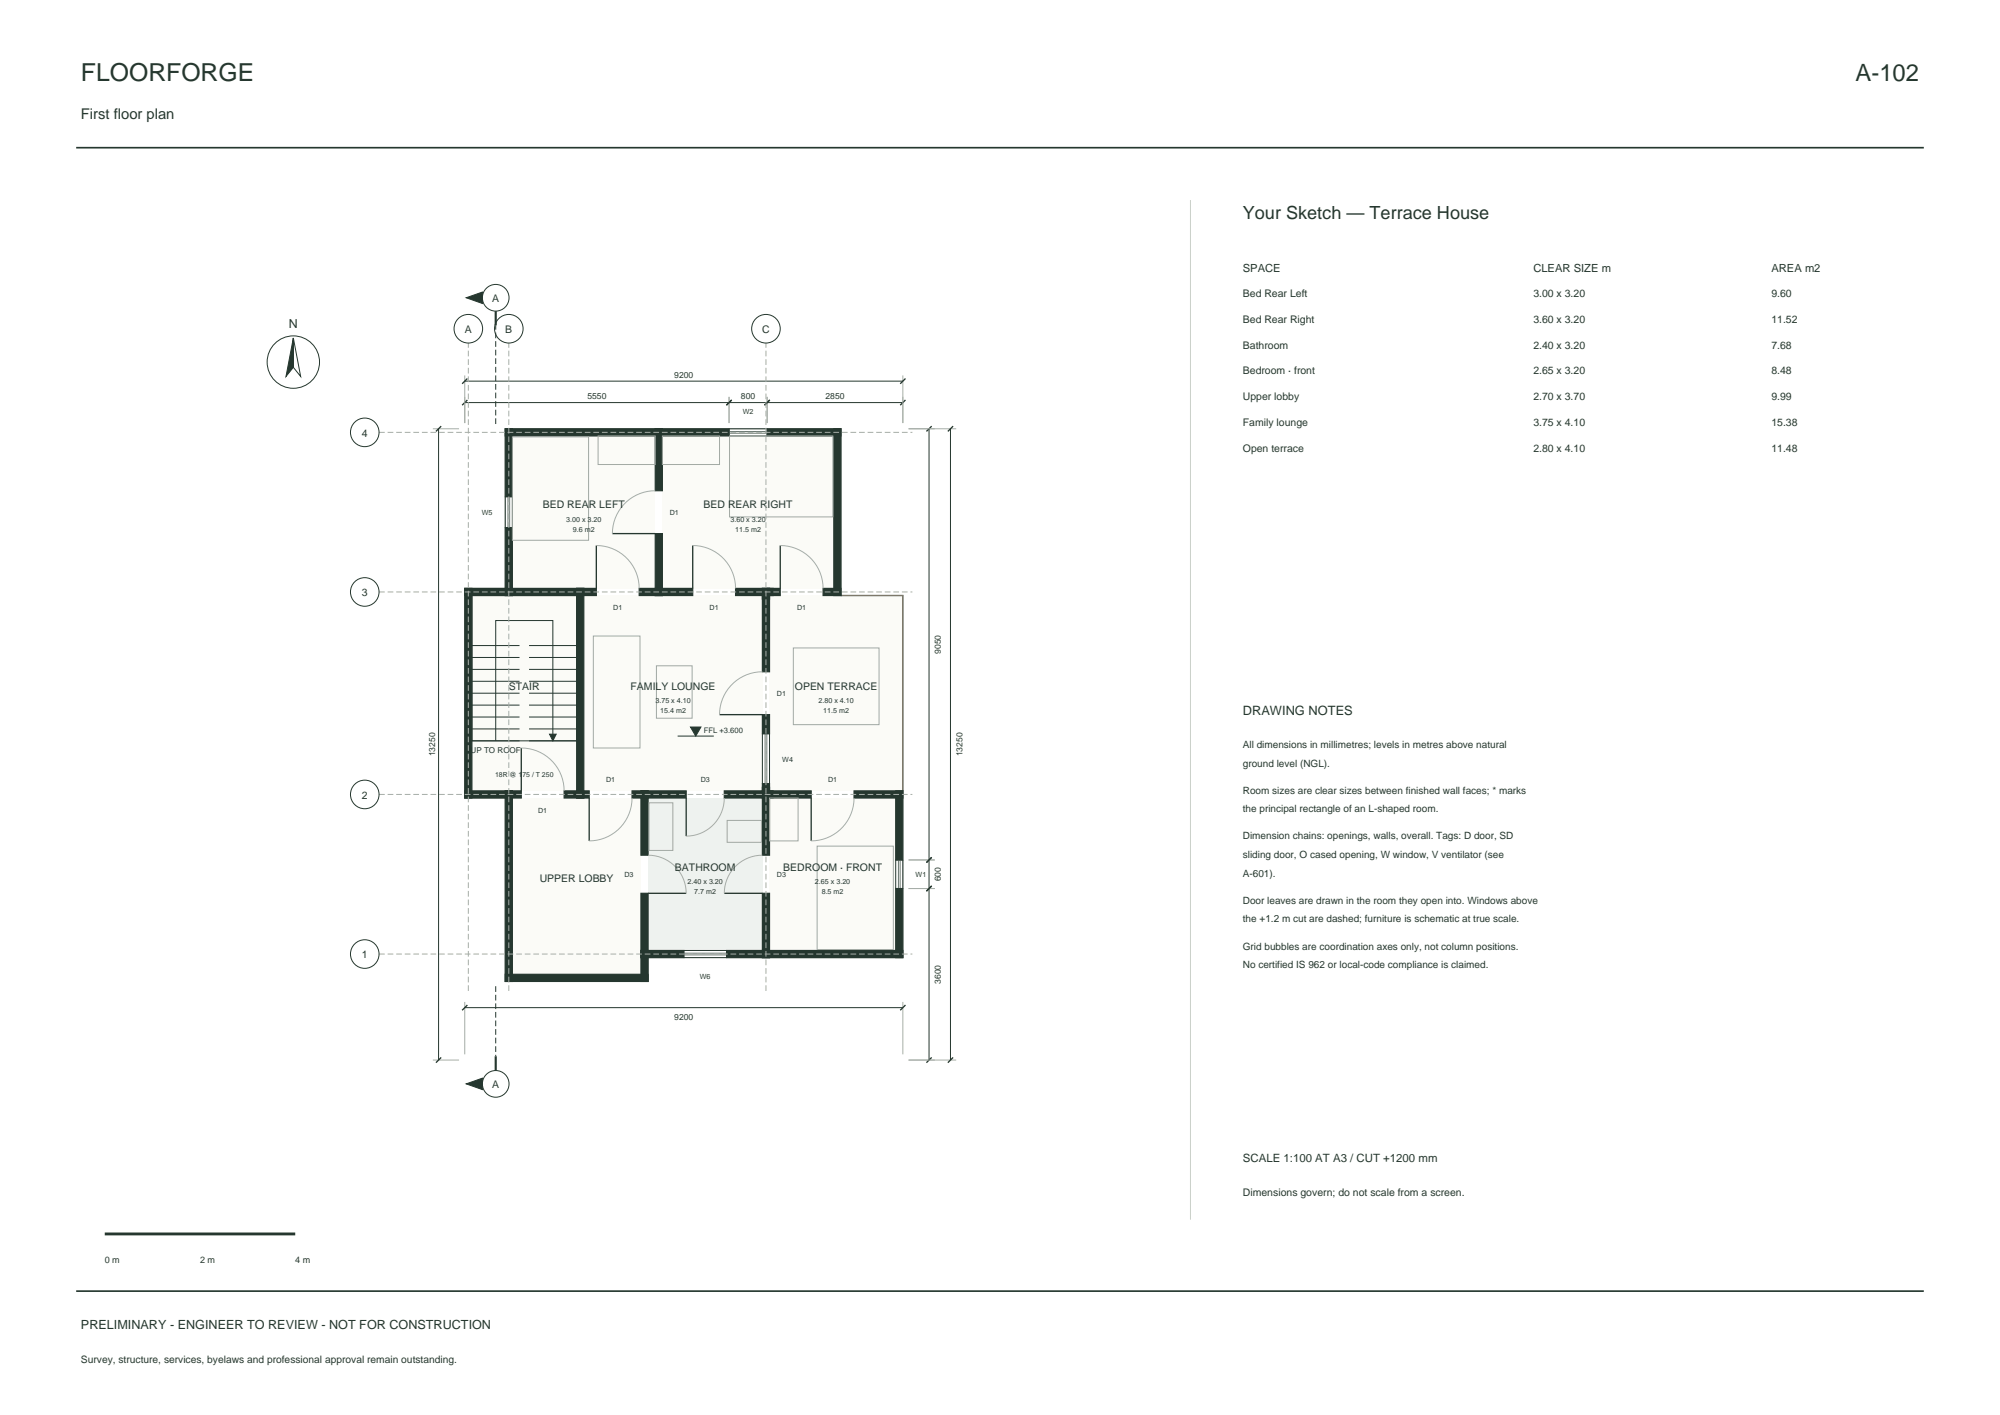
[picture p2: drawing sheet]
<svg xmlns="http://www.w3.org/2000/svg" width="420mm" height="297mm" viewBox="0 0 420 297" stroke-linecap="round" stroke-linejoin="round" font-family="sans-serif">
<path d="M16 31h388M16 271h388" fill="none" stroke="#25372f" stroke-width=".35"/>
<g fill="#fbfbf7">
<path d="M107.6 91.5h30v32h-30z" fill-rule="evenodd"/>
<path d="M139.1 91.5h36v32h-36z" fill-rule="evenodd"/>
</g>
<path d="M136.1 167.5h24v32h-24z" fill-rule="evenodd" fill="#eef2ef"/>
<g fill="#fbfbf7">
<path d="M161.6 167.5h26.5v32h-26.5z" fill-rule="evenodd"/>
<path d="M107.6 167.5h27v37h-27z" fill-rule="evenodd"/>
<path d="M122.6 125h37.5v41h-37.5z" fill-rule="evenodd"/>
<path d="M99.1 125h22v41h-22z" fill-rule="evenodd"/>
<path d="M161.6 125h28v41h-28z" fill-rule="evenodd"/>
</g>
<g fill="none" stroke="#a8afa4" stroke-width=".21">
<path d="M97.6 78.8v10M189.6 78.8v10M90.9 90h5.5M106.1 90h70.5v35h13v76h-53.5v5h-30v-38.5h-8.5v-44h8.5zM153.1 83.3v5.5M161.1 83.3v5.5M190.8 90h10M125.2 114.5a9 9 0 0 1 9 9M137.6 103a9 9 0 0 0-9 9M145.5 114.5a9 9 0 0 1 9 9M163.9 114.5a9 9 0 0 1 9 9M109.5 157a9 9 0 0 1 9 9"/>
<path d="M160.1 141a9 9 0 0 0-9 9M132.7 167.5a9 9 0 0 1-9 9M136.1 179.5a8 8 0 0 1 8 8M152.1 167.5a8 8 0 0 1-8 8M160.1 179.5a8 8 0 0 0-8 8M179.4 167.5a9 9 0 0 1-9 9M190.8 186.5h5.5M190.8 180.5h5.5M97.6 210.3v11M189.6 210.3v11M90.9 222.5h5.5M190.8 222.5h10"/>
</g>
<g fill="none" stroke="#25372f" stroke-width=".21">
<path d="M61.6 70.9l1.5 8.1-1.5-1.9zM92.1 90v132.5M97.6 84.5h92M97.6 80h92M153.1 90h8v1.5h-8zM195.1 90v132.5M199.6 90v132.5M106.1 104.2h1.5v6.5h-1.5zM99.1 125h22v30.5h-22zM99.1 138h10M99.1 135.5h10M111.1 138h10"/>
<path d="M111.1 135.5h10M99.1 155.5h10M99.1 153h10M99.1 150.5h10M99.1 148h10M99.1 145.5h10M99.1 143h10M99.1 140.5h10M104.1 155.5v-25.3h12v25.3M111.1 155.5h10M111.1 153h10M111.1 150.5h10"/>
<path d="M111.1 148h10M111.1 145.5h10M111.1 143h10M111.1 140.5h10M142.3 154.5h7.6M160.1 154h1.5v10.5h-1.5zM143.6 199.5h9v1.5h-9zM188.1 180.5h1.5v6h-1.5zM97.6 211.5h92"/>
<circle cx="61.6" cy="76" r="5.5"/>
<circle cx="98.3" cy="69" r="3"/>
<circle cx="104.1" cy="62.5" r="2.8"/>
<circle cx="106.8" cy="69" r="3"/>
<circle cx="160.8" cy="69" r="3"/>
<circle cx="76.6" cy="90.7" r="3"/>
<circle cx="76.6" cy="124.2" r="3"/>
<circle cx="76.6" cy="166.7" r="3"/>
<circle cx="76.6" cy="200.2" r="3"/>
<circle cx="104.1" cy="227.5" r="2.8"/>
</g>
<path d="M176.6 125h13v41" fill="none" stroke="#9e653f" stroke-width=".3"/>
<g fill="#25372f" stroke="#25372f" stroke-width=".25">
<path d="M97.6 123.5h1.5v44h-1.5z" fill-rule="evenodd"/>
<path d="M97.6 166h10v1.5h-10z" fill-rule="evenodd"/>
<path d="M97.6 123.5h10v1.5h-10z" fill-rule="evenodd"/>
<path d="M106.1 166h1.5v40h-1.5z" fill-rule="evenodd"/>
<path d="M106.1 204.5h30v1.5h-30z" fill-rule="evenodd"/>
<path d="M118.5 166h4.1v1.5h-4.1z" fill-rule="evenodd"/>
<path d="M106.1 166h3.4v1.5h-3.4z" fill-rule="evenodd"/>
<path d="M106.1 90h1.5v14.2h-1.5z" fill-rule="evenodd"/>
<path d="M106.1 110.7h1.5v14.3h-1.5z" fill-rule="evenodd"/>
<path d="M106.1 123.5h16.5v1.5h-16.5z" fill-rule="evenodd"/>
<path d="M106.1 90h33v1.5h-33z" fill-rule="evenodd"/>
<path d="M121.1 123.5h1.5v44h-1.5z" fill-rule="evenodd"/>
<path d="M132.7 166h3.4v1.5h-3.4z" fill-rule="evenodd"/>
<path d="M121.1 166h2.6v1.5h-2.6z" fill-rule="evenodd"/>
<path d="M134.2 123.5h4.9v1.5h-4.9z" fill-rule="evenodd"/>
<path d="M121.1 123.5h4.1v1.5h-4.1z" fill-rule="evenodd"/>
<path d="M134.6 199.5h1.5v6.5h-1.5z" fill-rule="evenodd"/>
<path d="M134.6 166h1.5v13.5h-1.5z" fill-rule="evenodd"/>
<path d="M134.6 187.5h1.5v13.5h-1.5z" fill-rule="evenodd"/>
<path d="M152.6 199.5h9v1.5h-9z" fill-rule="evenodd"/>
<path d="M134.6 199.5h9v1.5h-9z" fill-rule="evenodd"/>
<path d="M152.1 166h9.5v1.5h-9.5z" fill-rule="evenodd"/>
<path d="M134.6 166h9.5v1.5h-9.5z" fill-rule="evenodd"/>
<path d="M137.6 90h1.5v13h-1.5z" fill-rule="evenodd"/>
<path d="M137.6 112h1.5v13h-1.5z" fill-rule="evenodd"/>
<path d="M154.5 123.5h7.1v1.5h-7.1z" fill-rule="evenodd"/>
<path d="M137.6 123.5h7.9v1.5h-7.9z" fill-rule="evenodd"/>
<path d="M161.1 90h15.5v1.5h-15.5z" fill-rule="evenodd"/>
<path d="M137.6 90h15.5v1.5h-15.5z" fill-rule="evenodd"/>
<path d="M160.1 166h1.5v13.5h-1.5z" fill-rule="evenodd"/>
<path d="M160.1 187.5h1.5v13.5h-1.5z" fill-rule="evenodd"/>
<path d="M160.1 199.5h29.5v1.5h-29.5z" fill-rule="evenodd"/>
<path d="M160.1 165.2h1.5v2.3h-1.5z" fill-rule="evenodd"/>
<path d="M160.1 124.3h1.5v16.7h-1.5z" fill-rule="evenodd"/>
<path d="M160.1 150h1.5v4h-1.5z" fill-rule="evenodd"/>
<path d="M160.1 164.5h1.5v2.3h-1.5z" fill-rule="evenodd"/>
<path d="M160.1 123.5h1.5v2.2h-1.5z" fill-rule="evenodd"/>
<path d="M160.1 166h2.2v1.5h-2.2z" fill-rule="evenodd"/>
<path d="M179.4 166h10.2v1.5h-10.2z" fill-rule="evenodd"/>
<path d="M160.9 166h9.5v1.5h-9.5z" fill-rule="evenodd"/>
<path d="M160.1 123.5h2.2v1.5h-2.2z" fill-rule="evenodd"/>
<path d="M172.9 123.5h3.7v1.5h-3.7z" fill-rule="evenodd"/>
<path d="M160.9 123.5h3v1.5h-3z" fill-rule="evenodd"/>
<path d="M175.1 90h1.5v35h-1.5z" fill-rule="evenodd"/>
<path d="M188.1 166h1.5v14.5h-1.5z" fill-rule="evenodd"/>
<path d="M188.1 186.5h1.5v14.5h-1.5z" fill-rule="evenodd"/>
</g>
<g fill="none" stroke="#25372f" stroke-width=".28">
<path d="M98.2 79.4l-1.1 1.1M190.1 79.4l-1 1.1M92.6 89.5l-1.1 1.1M98.2 83.9l-1.1 1.2M153.6 83.9l-1 1.2M161.7 83.9l-1.1 1.2M190.1 83.9l-1 1.2M195.6 89.5l-1.1 1.1M200.1 89.5l-1.1 1.1M125.2 114.5v9M128.6 112h9M145.5 114.5v9"/>
<path d="M163.9 114.5v9M109.5 157v9M151.1 150h9M123.7 167.5v9M144.1 167.5v8M170.4 167.5v9M195.6 179.9l-1.1 1.1M136.1 187.5h8M152.1 187.5h8M195.6 185.9l-1.1 1.1M98.2 210.9l-1.1 1.2M190.1 210.9l-1 1.2"/>
<path d="M92.6 221.9l-1.1 1.2M195.6 221.9l-1.1 1.2M200.1 221.9l-1.1 1.2"/>
</g>
<path d="M153.1 90.6h8M153.1 90.9h8M106.7 104.2v6.5M107 104.2v6.5M160.7 154v10.5M161 154v10.5M188.7 180.5v6M189 180.5v6M143.6 200.4h9M143.6 200.1h9" fill="none" stroke="#5f7d78" stroke-width=".21"/>
<g fill="#25372f" stroke="#25372f" stroke-width=".21">
<path d="M115.4 154.1h1.4l-.7 1.4z"/>
<path d="M145 152.6h2.2l-1.1 1.9z"/>
<path d="M97.9 227.5l3.4-1.2v2.4z"/>
<path d="M97.9 62.5l3.4-1.2v2.4z"/>
<path d="M61.6 70.9v6.2l-1.5 1.9z"/>
</g>
<path d="M107.6 91.7h16v21.7h-16zM125.6 91.5h12v6h-12zM139.1 91.5h12v6h-12zM153.2 91.5h21.7v17h-21.7zM124.6 133.5h9.8v23.5h-9.8zM137.8 139.8h7.5v11h-7.5zM166.6 136h18v16.1h-18zM136.3 168.5h5v10h-5zM152.7 172.2h7.2v4.6h-7.2zM161.6 167.5h6v9h-6zM171.6 177.6h16v21.7h-16z" fill="none" stroke="#a3aaa1" stroke-width=".21"/>
<path d="M79.6 90.7h112M79.6 124.3h112M79.6 166.8h112M79.6 200.2h112M98.4 208v-136M106.9 208v-136M160.9 208v-136" fill="none" stroke="#a8afa4" stroke-width=".21" stroke-dasharray="1.2 .6" stroke-linecap="butt"/>
<path d="M104.1 89v-20.7M104.1 207v14.7" fill="none" stroke="#25372f" stroke-width=".21" stroke-dasharray="1.2 .6" stroke-linecap="butt"/>
<path d="M104.1 65.3v3M104.1 221.7v3" fill="none" stroke="#25372f" stroke-width=".45"/>
<path d="M250 42v214" fill="none" stroke="#c9d0c7" stroke-width=".21"/>
<path d="M22 259h40" fill="none" stroke="#25372f" stroke-width=".6"/>
<text font-size="5.2" fill="#25372f" x="17" y="17">FLOORFORGE</text>
<text font-size="5" fill="#25372f" x="389.7" y="17">A-102</text>
<text font-size="3.8" fill="#25372f" x="261" y="46">Your Sketch — Terrace House</text>
<text font-size="3.1" fill="#25372f" x="17" y="25">First floor plan</text>
<text font-size="2.7" fill="#25372f" x="261" y="150">DRAWING NOTES</text>
<g font-size="2.6" fill="#25372f">
<text x="60.7" y="68.8">N</text>
<text x="17" y="279">PRELIMINARY - ENGINEER TO REVIEW - NOT FOR CONSTRUCTION</text>
</g>
<text font-size="2.4" fill="#25372f" x="261" y="244">SCALE 1:100 AT A3 / CUT +1200 mm</text>
<g font-size="2.3" fill="#25372f">
<text x="261" y="57">SPACE</text>
<text x="322" y="57">CLEAR SIZE m</text>
<text x="372" y="57">AREA m2</text>
</g>
<g font-size="2.2" fill="#25372f">
<text x="103.4" y="63.3">A</text>
<text x="261" y="62.4">Bed Rear Left</text>
<text x="322" y="62.4">3.00 x 3.20</text>
<text x="372" y="62.4">9.60</text>
<text x="97.6" y="69.9">A</text>
<text x="106.1" y="69.9">B</text>
<text x="160.1" y="69.9">C</text>
<text x="261" y="67.8">Bed Rear Right</text>
<text x="322" y="67.8">3.60 x 3.20</text>
<text x="372" y="67.8">11.52</text>
<text x="261" y="73.2">Bathroom</text>
<text x="322" y="73.2">2.40 x 3.20</text>
<text x="372" y="73.2">7.68</text>
<text x="261" y="78.6">Bedroom · front</text>
<text x="322" y="78.6">2.65 x 3.20</text>
<text x="372" y="78.6">8.48</text>
<text x="261" y="84">Upper lobby</text>
<text x="261" y="89.4">Family lounge</text>
<text x="322" y="84">2.70 x 3.70</text>
<text x="322" y="89.4">3.75 x 4.10</text>
<text x="372" y="84">9.99</text>
<text x="372" y="89.4">15.38</text>
<text x="76" y="91.7">4</text>
<text x="261" y="94.8">Open terrace</text>
<text x="322" y="94.8">2.80 x 4.10</text>
<text x="372" y="94.8">11.48</text>
<text x="114" y="106.7">BED REAR LEFT</text>
<text x="147.7" y="106.7">BED REAR RIGHT</text>
<text x="76" y="125.1">3</text>
<text x="106.9" y="144.7">STAIR</text>
<text x="132.4" y="144.7">FAMILY LOUNGE</text>
<text x="166.9" y="144.7">OPEN TERRACE</text>
<text x="76" y="167.7">2</text>
<text x="113.3" y="185.2">UPPER LOBBY</text>
<text x="141.7" y="182.7">BATHROOM</text>
<text x="164.5" y="182.7">BEDROOM · FRONT</text>
<text x="76" y="201.1">1</text>
<text x="103.4" y="228.4">A</text>
<text x="261" y="251">Dimensions govern; do not scale from a screen.</text>
</g>
<g font-size="2.1" fill="#25372f">
<text x="261" y="157">All dimensions in millimetres; levels in metres above natural</text>
<text x="261" y="160.9">ground level (NGL).</text>
<text x="261" y="166.6">Room sizes are clear sizes between finished wall faces; * marks</text>
<text x="261" y="170.5">the principal rectangle of an L-shaped room.</text>
<text x="261" y="176.2">Dimension chains: openings, walls, overall. Tags: D door, SD</text>
<text x="261" y="180.1">sliding door, O cased opening, W window, V ventilator (see</text>
<text x="261" y="184">A-601).</text>
<text x="261" y="189.7">Door leaves are drawn in the room they open into. Windows above</text>
<text x="261" y="193.6">the +1.2 m cut are dashed; furniture is schematic at true scale.</text>
<text x="261" y="199.3">Grid bubbles are coordination axes only, not column positions.</text>
<text x="261" y="203.2">No certified IS 962 or local-code compliance is claimed.</text>
<text x="17" y="286">Survey, structure, services, byelaws and professional approval remain outstanding.</text>
</g>
<g font-size="1.9" fill="#25372f">
<text x="22" y="265">0 m</text>
<text x="42" y="265">2 m</text>
<text x="62" y="265">4 m</text>
</g>
<g font-size="1.8" fill="#25372f">
<text x="123.3" y="83.8">5550</text>
<text x="141.6" y="79.3">9200</text>
<text x="155.6" y="83.8">800</text>
<text x="173.3" y="83.8">2850</text>
<text x="197.6" y="137.3" transform="rotate(-90 197.6 137.3)">9050</text>
<text x="91.4" y="158.8" transform="rotate(-90 91.4 158.8)">13250</text>
<text x="202.1" y="158.8" transform="rotate(-90 202.1 158.8)">13250</text>
<text x="197.6" y="185" transform="rotate(-90 197.6 185)">600</text>
<text x="197.6" y="206.5" transform="rotate(-90 197.6 206.5)">3600</text>
<text x="141.6" y="214">9200</text>
</g>
<text font-size="1.7" fill="#25372f" x="98.8" y="158.1">UP TO ROOF</text>
<text font-size="1.6" fill="#25372f" x="147.8" y="153.9">FFL +3.600</text>
<g font-size="1.5" fill="#25372f">
<text x="156" y="86.8">W2</text>
<text x="101.2" y="108.1">W5</text>
<text x="118.9" y="109.5">3.00 x 3.20</text>
<text x="120.3" y="111.6">9.6 m2</text>
<text x="140.6" y="108.1">D1</text>
<text x="153.4" y="109.5">3.60 x 3.20</text>
<text x="154.4" y="111.6">11.5 m2</text>
<text x="128.8" y="128.1">D1</text>
<text x="149" y="128.1">D1</text>
<text x="167.4" y="128.1">D1</text>
<text x="137.6" y="147.5">3.75 x 4.10</text>
<text x="138.6" y="149.6">15.4 m2</text>
<text x="163.1" y="146.1">D1</text>
<text x="171.9" y="147.5">2.80 x 4.10</text>
<text x="172.9" y="149.6">11.5 m2</text>
<text x="164.3" y="159.8">W4</text>
<text x="127.3" y="164.1">D1</text>
<text x="147.1" y="164.1">D3</text>
<text x="173.9" y="164.1">D1</text>
<text x="113" y="170.6">D1</text>
<text x="131.1" y="184.1">D3</text>
<text x="144.4" y="185.5">2.40 x 3.20</text>
<text x="163.1" y="184.1">D3</text>
<text x="171.1" y="185.5">2.65 x 3.20</text>
<text x="192.3" y="184.1">W1</text>
<text x="145.8" y="187.6">7.7 m2</text>
<text x="172.6" y="187.6">8.5 m2</text>
<text x="147" y="205.4">W6</text>
</g>
<text font-size="1.4" fill="#25372f" x="104" y="163">18R @ 175 / T 250</text>
</svg>
